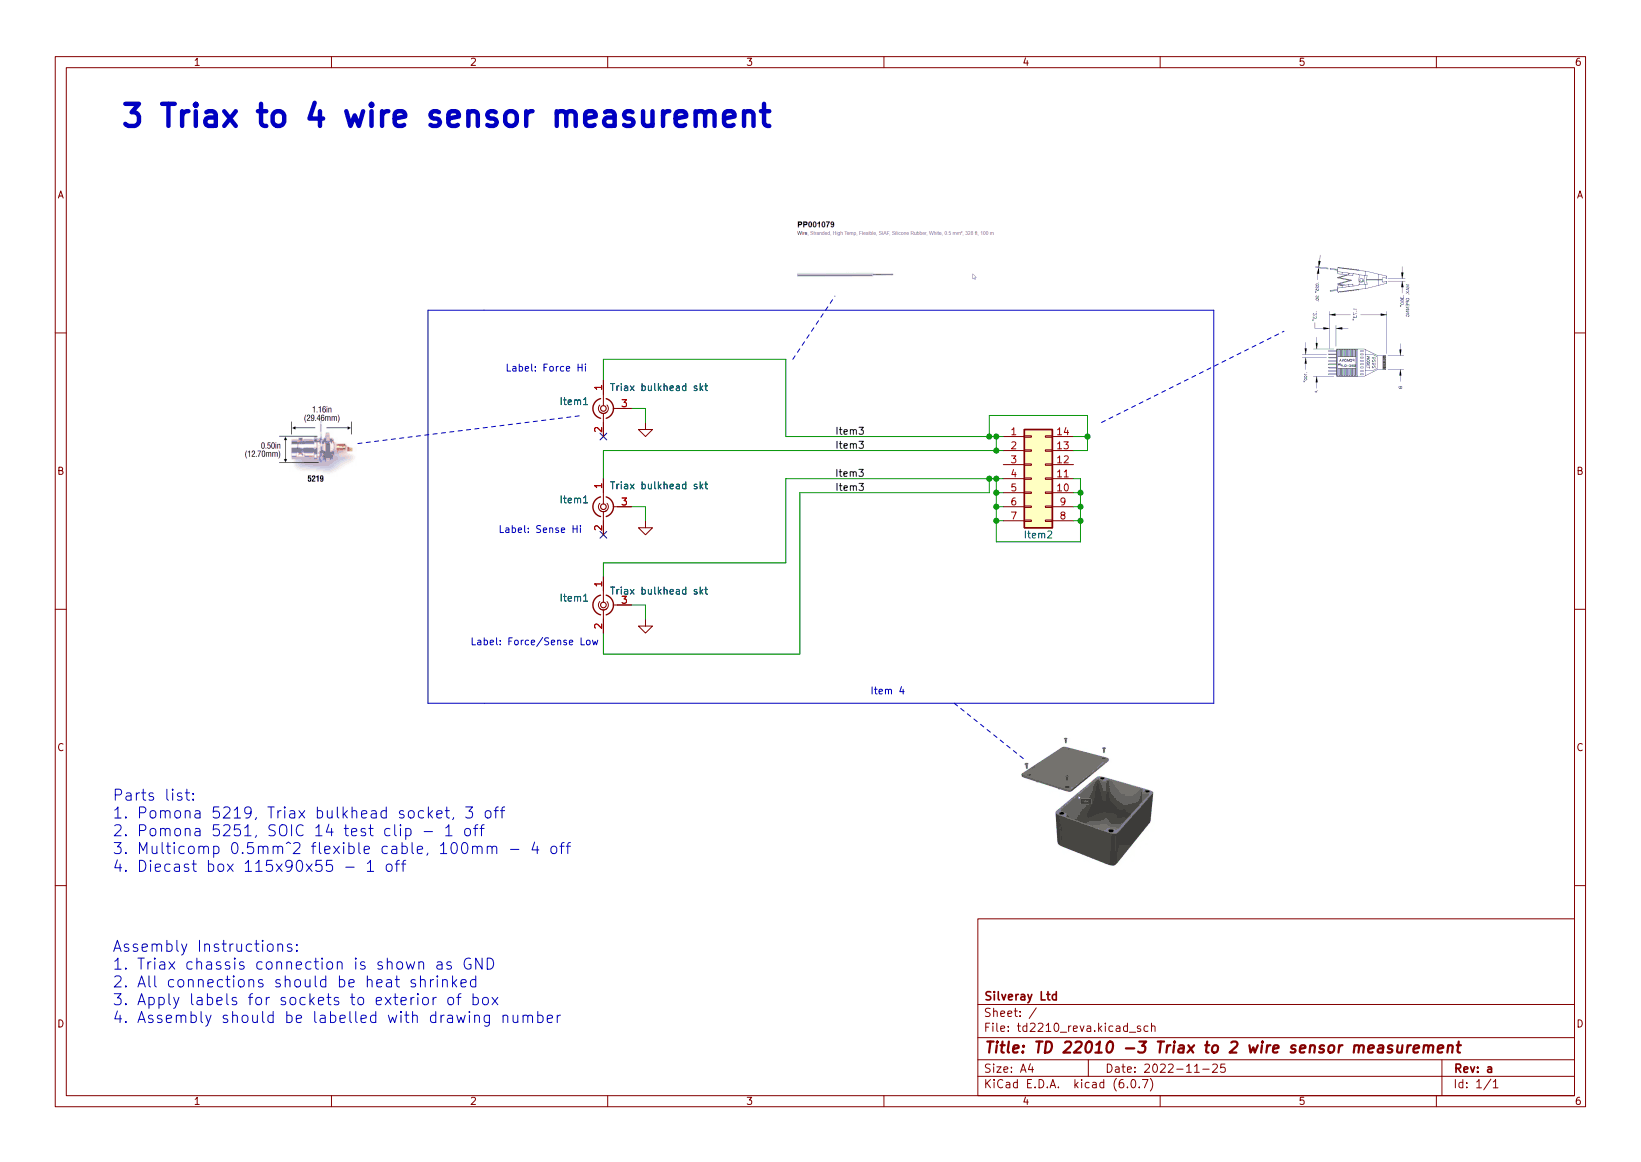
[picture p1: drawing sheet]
(kicad_sch (version 20211123) (generator eeschema)

 (paper "A4")

 (title_block
  (title "TD 22010 -3 Triax to 2 wire sensor measurement")
  (date "2022-11-25")
  (rev "a")
  (company "Silveray Ltd"))

 (lib_symbols
  (symbol "Connector_Generic:Conn_02x07_Counter_Clockwise" (pin_names (offset 1.016) hide) (in_bom yes) (on_board yes)
   (property "Reference" "J" (id 0) (at 1.27 10.16 0) (effects (font (size 1.27 1.27))))
   (property "Value" "Conn_02x07_Counter_Clockwise" (id 1) (at 1.27 -10.16 0) (effects (font (size 1.27 1.27))))
   (property "Footprint" "" (id 2) (at 0 0 0) (effects (font (size 1.27 1.27)) hide))
   (property "Datasheet" "~" (id 3) (at 0 0 0) (effects (font (size 1.27 1.27)) hide))
   (symbol "Conn_02x07_Counter_Clockwise_1_1"
    (rectangle (start -1.27 -7.493) (end 0 -7.747) (stroke (width 0.1524) (type default) (color 0 0 0 0)) (fill (type none)))
    (rectangle (start -1.27 -4.953) (end 0 -5.207) (stroke (width 0.1524) (type default) (color 0 0 0 0)) (fill (type none)))
    (rectangle (start -1.27 -2.413) (end 0 -2.667) (stroke (width 0.1524) (type default) (color 0 0 0 0)) (fill (type none)))
    (rectangle (start -1.27 0.127) (end 0 -0.127) (stroke (width 0.1524) (type default) (color 0 0 0 0)) (fill (type none)))
    (rectangle (start -1.27 2.667) (end 0 2.413) (stroke (width 0.1524) (type default) (color 0 0 0 0)) (fill (type none)))
    (rectangle (start -1.27 5.207) (end 0 4.953) (stroke (width 0.1524) (type default) (color 0 0 0 0)) (fill (type none)))
    (rectangle (start -1.27 7.747) (end 0 7.493) (stroke (width 0.1524) (type default) (color 0 0 0 0)) (fill (type none)))
    (rectangle (start -1.27 8.89) (end 3.81 -8.89) (stroke (width 0.254) (type default) (color 0 0 0 0)) (fill (type background)))
    (rectangle (start 3.81 -7.493) (end 2.54 -7.747) (stroke (width 0.1524) (type default) (color 0 0 0 0)) (fill (type none)))
    (rectangle (start 3.81 -4.953) (end 2.54 -5.207) (stroke (width 0.1524) (type default) (color 0 0 0 0)) (fill (type none)))
    (rectangle (start 3.81 -2.413) (end 2.54 -2.667) (stroke (width 0.1524) (type default) (color 0 0 0 0)) (fill (type none)))
    (rectangle (start 3.81 0.127) (end 2.54 -0.127) (stroke (width 0.1524) (type default) (color 0 0 0 0)) (fill (type none)))
    (rectangle (start 3.81 2.667) (end 2.54 2.413) (stroke (width 0.1524) (type default) (color 0 0 0 0)) (fill (type none)))
    (rectangle (start 3.81 5.207) (end 2.54 4.953) (stroke (width 0.1524) (type default) (color 0 0 0 0)) (fill (type none)))
    (rectangle (start 3.81 7.747) (end 2.54 7.493) (stroke (width 0.1524) (type default) (color 0 0 0 0)) (fill (type none)))
    (pin passive line (at -5.08 7.62 0) (length 3.81) (name "Pin_1" (effects (font (size 1.27 1.27)))) (number "1" (effects (font (size 1.27 1.27)))))
    (pin passive line (at 7.62 -2.54 180) (length 3.81) (name "Pin_10" (effects (font (size 1.27 1.27)))) (number "10" (effects (font (size 1.27 1.27)))))
    (pin passive line (at 7.62 0 180) (length 3.81) (name "Pin_11" (effects (font (size 1.27 1.27)))) (number "11" (effects (font (size 1.27 1.27)))))
    (pin passive line (at 7.62 2.54 180) (length 3.81) (name "Pin_12" (effects (font (size 1.27 1.27)))) (number "12" (effects (font (size 1.27 1.27)))))
    (pin passive line (at 7.62 5.08 180) (length 3.81) (name "Pin_13" (effects (font (size 1.27 1.27)))) (number "13" (effects (font (size 1.27 1.27)))))
    (pin passive line (at 7.62 7.62 180) (length 3.81) (name "Pin_14" (effects (font (size 1.27 1.27)))) (number "14" (effects (font (size 1.27 1.27)))))
    (pin passive line (at -5.08 5.08 0) (length 3.81) (name "Pin_2" (effects (font (size 1.27 1.27)))) (number "2" (effects (font (size 1.27 1.27)))))
    (pin passive line (at -5.08 2.54 0) (length 3.81) (name "Pin_3" (effects (font (size 1.27 1.27)))) (number "3" (effects (font (size 1.27 1.27)))))
    (pin passive line (at -5.08 0 0) (length 3.81) (name "Pin_4" (effects (font (size 1.27 1.27)))) (number "4" (effects (font (size 1.27 1.27)))))
    (pin passive line (at -5.08 -2.54 0) (length 3.81) (name "Pin_5" (effects (font (size 1.27 1.27)))) (number "5" (effects (font (size 1.27 1.27)))))
    (pin passive line (at -5.08 -5.08 0) (length 3.81) (name "Pin_6" (effects (font (size 1.27 1.27)))) (number "6" (effects (font (size 1.27 1.27)))))
    (pin passive line (at -5.08 -7.62 0) (length 3.81) (name "Pin_7" (effects (font (size 1.27 1.27)))) (number "7" (effects (font (size 1.27 1.27)))))
    (pin passive line (at 7.62 -7.62 180) (length 3.81) (name "Pin_8" (effects (font (size 1.27 1.27)))) (number "8" (effects (font (size 1.27 1.27)))))
    (pin passive line (at 7.62 -5.08 180) (length 3.81) (name "Pin_9" (effects (font (size 1.27 1.27)))) (number "9" (effects (font (size 1.27 1.27)))))))
  (symbol "jjh_sr:Conn_Triaxial" (pin_names hide) (in_bom yes) (on_board yes)
   (property "Reference" "J" (id 0) (at 0.254 5.588 0) (effects (font (size 1.27 1.27))))
   (property "Value" "Conn_Triaxial" (id 1) (at 0 7.62 0) (effects (font (size 1.27 1.27))))
   (property "Footprint" "" (id 2) (at -0.635 2.54 0) (effects (font (size 1.27 1.27)) hide))
   (property "Datasheet" " ~" (id 3) (at -0.508 2.54 0) (effects (font (size 1.27 1.27)) hide))
   (symbol "Conn_Triaxial_0_1"
    (arc (start -1.778 2.032) (mid -0.0185 0.7153) (end 1.778 2.032) (stroke (width 0.254) (type default) (color 0 0 0 0)) (fill (type none)))
    (arc (start -0.6225 1.8925) (mid 0.6351 1.9049) (end 0.6475 3.1625) (stroke (width 0) (type default) (color 0 0 0 0)) (fill (type none)))
    (polyline (pts (xy -2.54 2.54) (xy -0.508 2.54)) (stroke (width 0) (type default) (color 0 0 0 0)) (fill (type none)))
    (polyline (pts (xy 0 0) (xy 0 0.762)) (stroke (width 0) (type default) (color 0 0 0 0)) (fill (type none)))
    (polyline (pts (xy 0.889 2.54) (xy 2.54 2.54)) (stroke (width 0) (type default) (color 0 0 0 0)) (fill (type none)))
    (circle (center 0 2.54) (radius 0.508) (stroke (width 0.2032) (type default) (color 0 0 0 0)) (fill (type none)))
    (arc (start 0.6475 1.9175) (mid 0.6351 3.1751) (end -0.6225 3.1875) (stroke (width 0) (type default) (color 0 0 0 0)) (fill (type none)))
    (arc (start 1.778 3.048) (mid -0.0365 4.438) (end -1.778 3.048) (stroke (width 0.254) (type default) (color 0 0 0 0)) (fill (type none))))
   (symbol "Conn_Triaxial_1_1"
    (pin passive line (at -5.08 2.54 0) (length 2.54) (name "In1" (effects (font (size 1.27 1.27)))) (number "1" (effects (font (size 1.27 1.27)))))
    (pin passive line (at 5.08 2.54 180) (length 2.54) (name "In2" (effects (font (size 1.27 1.27)))) (number "2" (effects (font (size 1.27 1.27)))))
    (pin passive line (at 0 -2.54 90) (length 2.54) (name "Ext" (effects (font (size 1.27 1.27)))) (number "3" (effects (font (size 1.27 1.27)))))))
  (symbol "power:GND" (power) (pin_names (offset 0)) (in_bom yes) (on_board yes)
   (property "Reference" "#PWR" (id 0) (at 0 -6.35 0) (effects (font (size 1.27 1.27)) hide))
   (property "Value" "GND" (id 1) (at 0 -3.81 0) (effects (font (size 1.27 1.27))))
   (property "Footprint" "" (id 2) (at 0 0 0) (effects (font (size 1.27 1.27)) hide))
   (property "Datasheet" "" (id 3) (at 0 0 0) (effects (font (size 1.27 1.27)) hide))
   (symbol "GND_0_1"
    (polyline (pts (xy 0 0) (xy 0 -1.27) (xy 1.27 -1.27) (xy 0 -2.54) (xy -1.27 -1.27) (xy 0 -1.27)) (stroke (width 0) (type default) (color 0 0 0 0)) (fill (type none))))
   (symbol "GND_1_1"
    (pin power_in line (at 0 0 270) (length 0) hide (name "GND" (effects (font (size 1.27 1.27)))) (number "1" (effects (font (size 1.27 1.27))))))))

 (junction (at 180.34 91.44) (diameter 0) (color 0 0 0 0))
 (junction (at 179.07 86.36) (diameter 0) (color 0 0 0 0))
 (junction (at 180.34 78.74) (diameter 0) (color 0 0 0 0))
 (junction (at 195.58 93.98) (diameter 0) (color 0 0 0 0))
 (junction (at 180.34 81.28) (diameter 0) (color 0 0 0 0))
 (junction (at 195.58 91.44) (diameter 0) (color 0 0 0 0))
 (junction (at 195.58 88.9) (diameter 0) (color 0 0 0 0))
 (junction (at 180.34 86.36) (diameter 0) (color 0 0 0 0))
 (junction (at 196.85 78.74) (diameter 0) (color 0 0 0 0))
 (junction (at 180.34 93.98) (diameter 0) (color 0 0 0 0))
 (junction (at 180.34 88.9) (diameter 0) (color 0 0 0 0))
 (junction (at 179.07 78.74) (diameter 0) (color 0 0 0 0))

 (no_connect (at 109.22 96.52))
 (no_connect (at 109.22 78.74))

 (polyline (pts (xy 87.63 55.88) (xy 77.47 55.88)) (stroke (width 0) (type solid) (color 0 0 0 0)))
 (polyline (pts (xy 219.71 127) (xy 87.63 127)) (stroke (width 0) (type solid) (color 0 0 0 0)))

 (wire (pts (xy 196.85 81.28) (xy 196.85 78.74)) (stroke (width 0) (type default) (color 0 0 0 0)))
 (wire (pts (xy 142.24 101.6) (xy 142.24 86.36)) (stroke (width 0) (type default) (color 0 0 0 0)))
 (wire (pts (xy 195.58 91.44) (xy 195.58 88.9)) (stroke (width 0) (type default) (color 0 0 0 0)))
 (wire (pts (xy 116.84 109.22) (xy 114.3 109.22)) (stroke (width 0) (type default) (color 0 0 0 0)))
 (wire (pts (xy 116.84 73.66) (xy 114.3 73.66)) (stroke (width 0) (type default) (color 0 0 0 0)))
 (polyline (pts (xy 143.51 64.77) (xy 151.13 53.34)) (stroke (width 0) (type default) (color 0 0 0 0)))

 (wire (pts (xy 116.84 91.44) (xy 114.3 91.44)) (stroke (width 0) (type default) (color 0 0 0 0)))
 (polyline (pts (xy 87.63 55.88) (xy 219.71 55.88)) (stroke (width 0) (type solid) (color 0 0 0 0)))

 (wire (pts (xy 180.34 93.98) (xy 181.61 93.98)) (stroke (width 0) (type default) (color 0 0 0 0)))
 (wire (pts (xy 179.07 74.93) (xy 179.07 78.74)) (stroke (width 0) (type default) (color 0 0 0 0)))
 (wire (pts (xy 194.31 93.98) (xy 195.58 93.98)) (stroke (width 0) (type default) (color 0 0 0 0)))
 (wire (pts (xy 144.78 118.11) (xy 144.78 88.9)) (stroke (width 0) (type default) (color 0 0 0 0)))
 (polyline (pts (xy 219.71 55.88) (xy 219.71 127)) (stroke (width 0) (type solid) (color 0 0 0 0)))

 (wire (pts (xy 142.24 78.74) (xy 179.07 78.74)) (stroke (width 0) (type default) (color 0 0 0 0)))
 (wire (pts (xy 195.58 93.98) (xy 195.58 91.44)) (stroke (width 0) (type default) (color 0 0 0 0)))
 (wire (pts (xy 180.34 86.36) (xy 180.34 88.9)) (stroke (width 0) (type default) (color 0 0 0 0)))
 (polyline (pts (xy 199.39 76.2) (xy 232.41 59.69)) (stroke (width 0) (type default) (color 0 0 0 0)))

 (wire (pts (xy 116.84 111.76) (xy 116.84 109.22)) (stroke (width 0) (type default) (color 0 0 0 0)))
 (wire (pts (xy 116.84 76.2) (xy 116.84 73.66)) (stroke (width 0) (type default) (color 0 0 0 0)))
 (wire (pts (xy 142.24 64.77) (xy 142.24 78.74)) (stroke (width 0) (type default) (color 0 0 0 0)))
 (wire (pts (xy 109.22 101.6) (xy 142.24 101.6)) (stroke (width 0) (type default) (color 0 0 0 0)))
 (wire (pts (xy 179.07 78.74) (xy 180.34 78.74)) (stroke (width 0) (type default) (color 0 0 0 0)))
 (wire (pts (xy 109.22 81.28) (xy 180.34 81.28)) (stroke (width 0) (type default) (color 0 0 0 0)))
 (wire (pts (xy 109.22 104.14) (xy 109.22 101.6)) (stroke (width 0) (type default) (color 0 0 0 0)))
 (wire (pts (xy 180.34 78.74) (xy 181.61 78.74)) (stroke (width 0) (type default) (color 0 0 0 0)))
 (wire (pts (xy 180.34 97.79) (xy 195.58 97.79)) (stroke (width 0) (type default) (color 0 0 0 0)))
 (wire (pts (xy 142.24 86.36) (xy 179.07 86.36)) (stroke (width 0) (type default) (color 0 0 0 0)))
 (wire (pts (xy 109.22 86.36) (xy 109.22 81.28)) (stroke (width 0) (type default) (color 0 0 0 0)))
 (wire (pts (xy 109.22 114.3) (xy 109.22 118.11)) (stroke (width 0) (type default) (color 0 0 0 0)))
 (wire (pts (xy 180.34 81.28) (xy 181.61 81.28)) (stroke (width 0) (type default) (color 0 0 0 0)))
 (wire (pts (xy 194.31 88.9) (xy 195.58 88.9)) (stroke (width 0) (type default) (color 0 0 0 0)))
 (wire (pts (xy 116.84 93.98) (xy 116.84 91.44)) (stroke (width 0) (type default) (color 0 0 0 0)))
 (wire (pts (xy 180.34 88.9) (xy 181.61 88.9)) (stroke (width 0) (type default) (color 0 0 0 0)))
 (wire (pts (xy 180.34 93.98) (xy 180.34 97.79)) (stroke (width 0) (type default) (color 0 0 0 0)))
 (wire (pts (xy 195.58 97.79) (xy 195.58 93.98)) (stroke (width 0) (type default) (color 0 0 0 0)))
 (wire (pts (xy 109.22 118.11) (xy 144.78 118.11)) (stroke (width 0) (type default) (color 0 0 0 0)))
 (wire (pts (xy 196.85 74.93) (xy 179.07 74.93)) (stroke (width 0) (type default) (color 0 0 0 0)))
 (polyline (pts (xy 77.47 55.88) (xy 77.47 127)) (stroke (width 0) (type solid) (color 0 0 0 0)))

 (wire (pts (xy 180.34 91.44) (xy 180.34 93.98)) (stroke (width 0) (type default) (color 0 0 0 0)))
 (wire (pts (xy 195.58 88.9) (xy 195.58 86.36)) (stroke (width 0) (type default) (color 0 0 0 0)))
 (wire (pts (xy 179.07 86.36) (xy 180.34 86.36)) (stroke (width 0) (type default) (color 0 0 0 0)))
 (wire (pts (xy 109.22 64.77) (xy 142.24 64.77)) (stroke (width 0) (type default) (color 0 0 0 0)))
 (wire (pts (xy 179.07 88.9) (xy 179.07 86.36)) (stroke (width 0) (type default) (color 0 0 0 0)))
 (wire (pts (xy 195.58 86.36) (xy 194.31 86.36)) (stroke (width 0) (type default) (color 0 0 0 0)))
 (wire (pts (xy 196.85 78.74) (xy 196.85 74.93)) (stroke (width 0) (type default) (color 0 0 0 0)))
 (polyline (pts (xy 172.72 127) (xy 185.42 137.16)) (stroke (width 0) (type default) (color 0 0 0 0)))

 (wire (pts (xy 180.34 91.44) (xy 181.61 91.44)) (stroke (width 0) (type default) (color 0 0 0 0)))
 (polyline (pts (xy 77.47 127) (xy 87.63 127)) (stroke (width 0) (type solid) (color 0 0 0 0)))

 (wire (pts (xy 194.31 91.44) (xy 195.58 91.44)) (stroke (width 0) (type default) (color 0 0 0 0)))
 (wire (pts (xy 180.34 86.36) (xy 181.61 86.36)) (stroke (width 0) (type default) (color 0 0 0 0)))
 (wire (pts (xy 180.34 81.28) (xy 180.34 78.74)) (stroke (width 0) (type default) (color 0 0 0 0)))
 (wire (pts (xy 109.22 68.58) (xy 109.22 64.77)) (stroke (width 0) (type default) (color 0 0 0 0)))
 (polyline (pts (xy 64.77 80.01) (xy 105.41 74.93)) (stroke (width 0) (type default) (color 0 0 0 0)))

 (wire (pts (xy 194.31 78.74) (xy 196.85 78.74)) (stroke (width 0) (type default) (color 0 0 0 0)))
 (wire (pts (xy 144.78 88.9) (xy 179.07 88.9)) (stroke (width 0) (type default) (color 0 0 0 0)))
 (wire (pts (xy 180.34 88.9) (xy 180.34 91.44)) (stroke (width 0) (type default) (color 0 0 0 0)))
 (wire (pts (xy 194.31 81.28) (xy 196.85 81.28)) (stroke (width 0) (type default) (color 0 0 0 0)))

 (image (at 54.61 81.28) (scale 0.619469)
  (data))
 (image (at 245.11 58.42) (scale 0.503335)
  (data))
 (image (at 196.85 144.78) (scale 0.452345)
  (data))
 (image (at 162.56 45.72) (scale 0.652689)
  (data))

 (text "Assembly Instructions:\n1. Triax chassis connection is shown as GND \n2. All connections should be heat shrinked\n3. Apply labels for sockets to exterior of box\n4. Assembly should be labelled with drawing number " (at 20.32 185.42 0) (effects (font (size 2 2)) (justify left bottom)))
 (text "Label: Force/Sense Low" (at 85.09 116.84 0) (effects (font (size 1.27 1.27)) (justify left bottom)))
 (text "3 Triax to 4 wire sensor measurement" (at 21.59 24.13 0) (effects (font (size 4 4) (thickness 0.8) bold) (justify left bottom)))
 (text "Item 4" (at 157.48 125.73 0) (effects (font (size 1.27 1.27)) (justify left bottom)))
 (text "Label: Force Hi" (at 91.44 67.31 0) (effects (font (size 1.27 1.27)) (justify left bottom)))
 (text "Parts list:\n1. Pomona 5219, Triax bulkhead socket, 3 off\n2. Pomona 5251, SOIC 14 test clip - 1 off\n3. Multicomp 0.5mm^2 flexible cable, 100mm - 4 off\n4. Diecast box 115x90x55 - 1 off\n\n" (at 20.32 161.29 0) (effects (font (size 2 2)) (justify left bottom)))
 (text "Label: Sense Hi" (at 90.17 96.52 0) (effects (font (size 1.27 1.27)) (justify left bottom)))

 (label "Item3" (at 151.13 88.9 0) (effects (font (size 1.27 1.27)) (justify left bottom)))
 (label "Item3" (at 151.13 81.28 0) (effects (font (size 1.27 1.27)) (justify left bottom)))
 (label "Item3" (at 151.13 78.74 0) (effects (font (size 1.27 1.27)) (justify left bottom)))
 (label "Item3" (at 151.1021 86.36 0) (effects (font (size 1.27 1.27)) (justify left bottom)))

 (symbol (lib_id "jjh_sr:Conn_Triaxial") (at 111.76 91.44 90) (mirror x) (unit 1) (in_bom yes) (on_board yes)
  (property "Reference" "Item1" (id 0) (at 106.68 90.17 90) (effects (font (size 1.27 1.27)) (justify left)))
  (property "Value" "Triax bulkhead skt" (id 1) (at 128.27 87.63 90) (effects (font (size 1.27 1.27)) (justify left)))
  (property "Footprint" "" (id 2) (at 109.22 90.805 0) (effects (font (size 1.27 1.27)) hide))
  (property "Datasheet" " ~" (id 3) (at 109.22 90.932 0) (effects (font (size 1.27 1.27)) hide)) (pin "1") (pin "2") (pin "3"))

 (symbol (lib_id "Connector_Generic:Conn_02x07_Counter_Clockwise") (at 186.69 86.36 0) (unit 1) (in_bom yes) (on_board yes)
  (property "Reference" "Item2" (id 0) (at 187.96 96.52 0))
  (property "Value" "Conn_02x07_Counter_Clockwise" (id 1) (at 187.96 97.79 0) (effects (font (size 1.27 1.27)) hide))
  (property "Footprint" "" (id 2) (at 186.69 86.36 0) (effects (font (size 1.27 1.27)) hide))
  (property "Datasheet" "~" (id 3) (at 186.69 86.36 0) (effects (font (size 1.27 1.27)) hide)) (pin "1") (pin "10") (pin "11") (pin "12") (pin "13") (pin "14") (pin "2") (pin "3") (pin "4") (pin "5") (pin "6") (pin "7") (pin "8") (pin "9"))

 (symbol (lib_id "power:GND") (at 116.84 111.76 0) (unit 1) (in_bom yes) (on_board yes) (fields_autoplaced)
  (property "Reference" "#PWR?" (id 0) (at 116.84 118.11 0) (effects (font (size 1.27 1.27)) hide))
  (property "Value" "GND" (id 1) (at 116.84 116.84 0) (effects (font (size 1.27 1.27)) hide))
  (property "Footprint" "" (id 2) (at 116.84 111.76 0) (effects (font (size 1.27 1.27)) hide))
  (property "Datasheet" "" (id 3) (at 116.84 111.76 0) (effects (font (size 1.27 1.27)) hide)) (pin "1"))

 (symbol (lib_id "power:GND") (at 116.84 93.98 0) (unit 1) (in_bom yes) (on_board yes) (fields_autoplaced)
  (property "Reference" "#PWR?" (id 0) (at 116.84 100.33 0) (effects (font (size 1.27 1.27)) hide))
  (property "Value" "GND" (id 1) (at 116.84 99.06 0) (effects (font (size 1.27 1.27)) hide))
  (property "Footprint" "" (id 2) (at 116.84 93.98 0) (effects (font (size 1.27 1.27)) hide))
  (property "Datasheet" "" (id 3) (at 116.84 93.98 0) (effects (font (size 1.27 1.27)) hide)) (pin "1"))

 (symbol (lib_id "jjh_sr:Conn_Triaxial") (at 111.76 109.22 90) (mirror x) (unit 1) (in_bom yes) (on_board yes)
  (property "Reference" "Item1" (id 0) (at 106.68 107.95 90) (effects (font (size 1.27 1.27)) (justify left)))
  (property "Value" "Triax bulkhead skt" (id 1) (at 128.27 106.68 90) (effects (font (size 1.27 1.27)) (justify left)))
  (property "Footprint" "" (id 2) (at 109.22 108.585 0) (effects (font (size 1.27 1.27)) hide))
  (property "Datasheet" " ~" (id 3) (at 109.22 108.712 0) (effects (font (size 1.27 1.27)) hide)) (pin "1") (pin "2") (pin "3"))

 (symbol (lib_id "jjh_sr:Conn_Triaxial") (at 111.76 73.66 90) (mirror x) (unit 1) (in_bom yes) (on_board yes)
  (property "Reference" "Item1" (id 0) (at 106.68 72.39 90) (effects (font (size 1.27 1.27)) (justify left)))
  (property "Value" "Triax bulkhead skt" (id 1) (at 128.27 69.85 90) (effects (font (size 1.27 1.27)) (justify left)))
  (property "Footprint" "" (id 2) (at 109.22 73.025 0) (effects (font (size 1.27 1.27)) hide))
  (property "Datasheet" " ~" (id 3) (at 109.22 73.152 0) (effects (font (size 1.27 1.27)) hide)) (pin "1") (pin "2") (pin "3"))

 (symbol (lib_id "power:GND") (at 116.84 76.2 0) (unit 1) (in_bom yes) (on_board yes) (fields_autoplaced)
  (property "Reference" "#PWR?" (id 0) (at 116.84 82.55 0) (effects (font (size 1.27 1.27)) hide))
  (property "Value" "GND" (id 1) (at 116.84 81.28 0) (effects (font (size 1.27 1.27)) hide))
  (property "Footprint" "" (id 2) (at 116.84 76.2 0) (effects (font (size 1.27 1.27)) hide))
  (property "Datasheet" "" (id 3) (at 116.84 76.2 0) (effects (font (size 1.27 1.27)) hide)) (pin "1"))

 (sheet_instances (path "" (page "1")))

)
